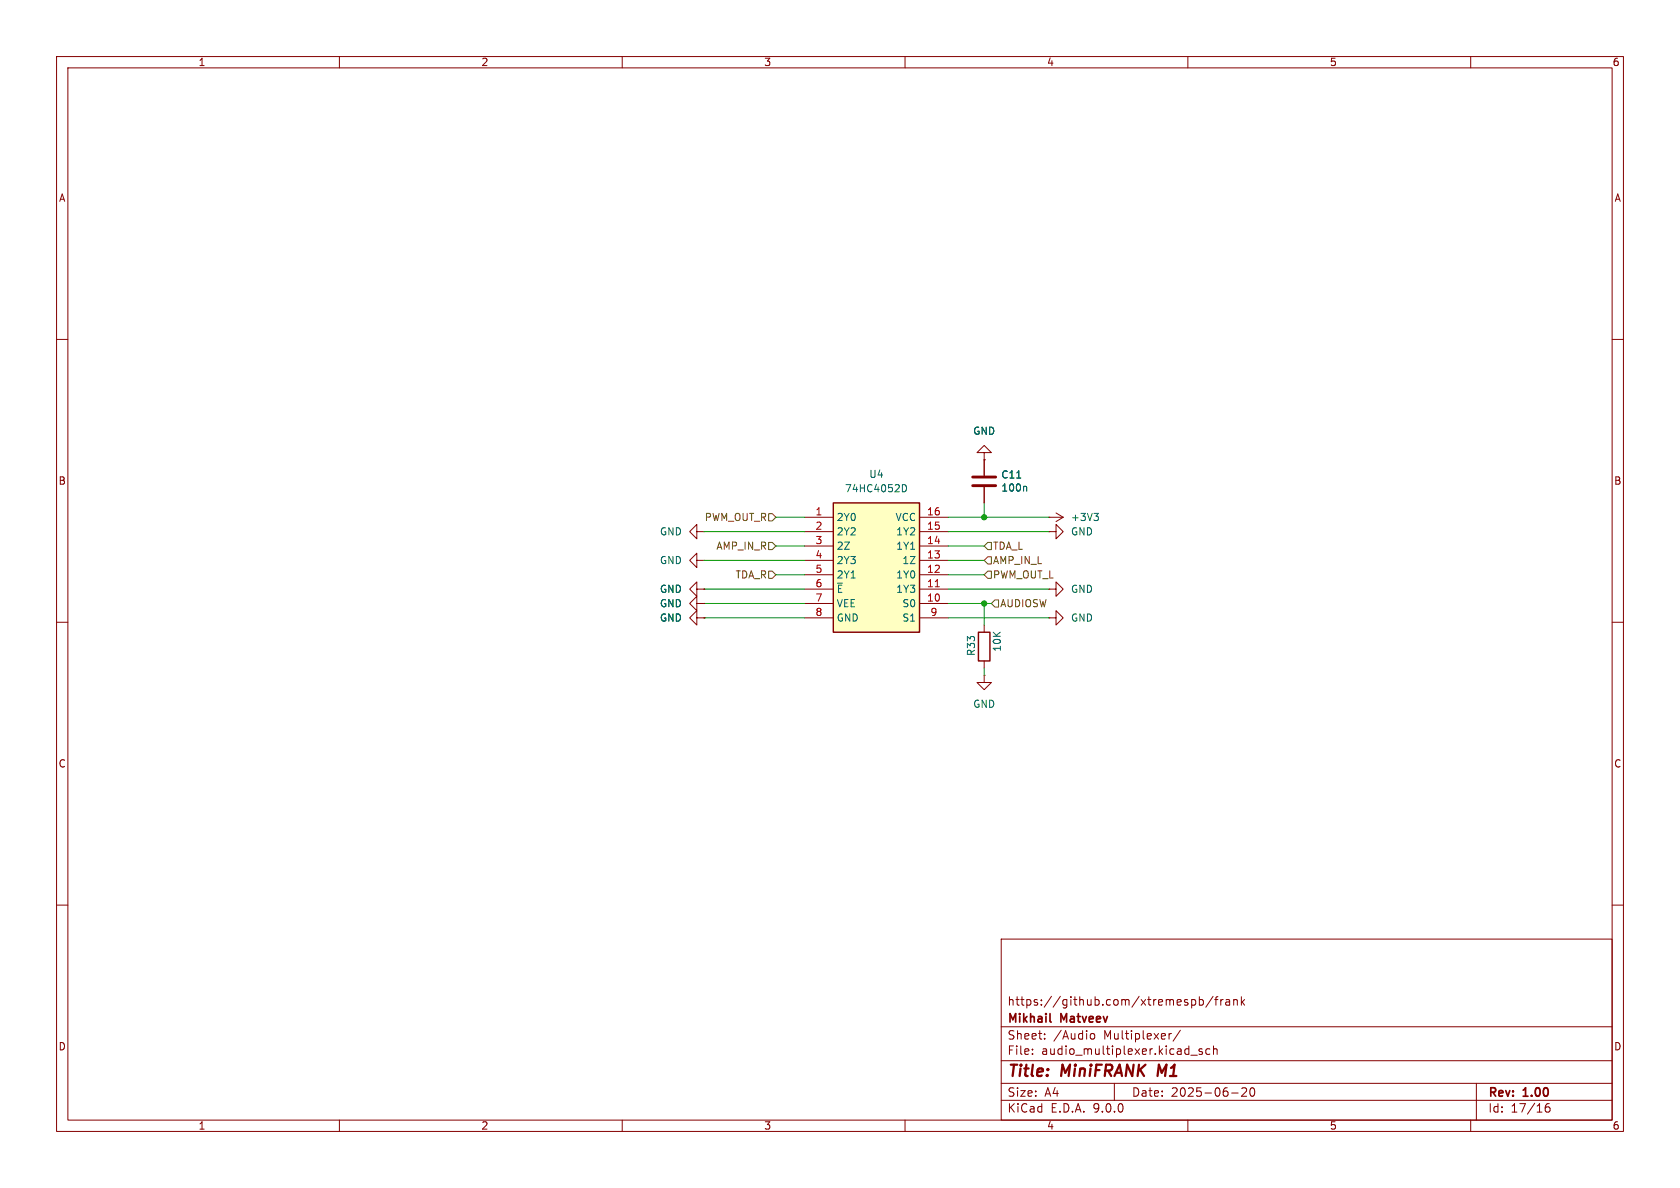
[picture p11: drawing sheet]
<svg xmlns="http://www.w3.org/2000/svg" width="297mm" height="210mm" viewBox="0 0 297 210" stroke-linecap="round" stroke-linejoin="round" font-family="sans-serif">
<g fill="none" stroke="#840000" stroke-width=".18">
<path d="M10 10h277v190h-277zM12 12h273v186h-273zM60 10v2M110 10v2M160 10v2M210 10v2M260 10v2M10 60h2M285 60h2M123.2 94v-1.3l-1.3 1.3 1.3 1.3v-1.3h1.3M124.5 94h.1M185.4 94h1.3v-1.3l1.3 1.3-1.3 1.3v-1.3"/>
<path d="M185.4 94h.1M185.4 91.4h.1M185.4 91.4h2.6M186.7 90.7l1.3 .7M188 91.4l-1.3 .8M10 110h2M123.2 109.2v-1.2l-1.3 1.2 1.3 1.3v-1.3h1.3M123.2 104.1v-1.2l-1.3 1.2 1.3 1.3v-1.3h1.3M123.2 106.7v-1.3l-1.3 1.3 1.3 1.3v-1.3h1.3M124.5 109.2h.1M124.5 104.1h.1M124.5 106.7h.1"/>
<path d="M174 119.4v1.3h1.3l-1.3 1.2-1.3-1.2h1.3M174 119.4h.1M174 110.5v1.3M174 116.8v1.3M185.4 109.2h1.3v-1.2l1.3 1.2-1.3 1.3v-1.3M185.4 109.2h.1M185.4 104.1h1.3v-1.2l1.3 1.2-1.3 1.3v-1.3M185.4 104.1h.1M285 110h2M10 160h2M177 166h108v32h-108zM210.7 176.8l.4-.1 .3 .3v.4l-.2 .2h-.5"/>
<path d="M212 176.8l.5-.1 .2 .3v.4l-.1 .2h-.6M212 176.2v1.5M214.5 176.1l-1.3 2M214.7 176.7h.6M215.3 176.2l-.3 .2v1.3M215.8 176.7v1M216.2 176.7l-.2 .1-.2 .2M216.7 176.8h.6l.1 .9M217.4 177.1h-.5a.29 .29 0 0 0-.2 .3 .29 .29 0 0 0 .2 .3l.5-.1M218.1 176.8l.2-.1 .4 .1v.9M218.1 176.7v1M219.5 176.2v1.5"/>
<path d="M219.6 177.1l.4 .6M220 176.7l-.5 .6M285 160h2M60 198v2M110 198v2M160 198v2M177 194.5h108M177 191.5h108M177 187.5h108M177 181.5h108M182.5 186.3v.1M182.5 185.5v.1"/>
<path d="M184.7 183.6v.1M184.7 182.8v.1M192.7 183l.3-.3 .4 .1 .1 .2v.4l-.1 .2-.4 .1-.3-.3M197 191.5v3M206.7 182.7v1M207.1 182.7l-.3 .1-.1 .2M208.7 182.1l-1.3 2M210 198v2M210.5 186.5h1.2M212.5 185.5l-.3-.1-.2 .2v.2l.5 .2v.3h-.5M213.9 185.5l-.4-.1-.3 .3v.4l.1 .2h.6M214.5 185.5l.2-.1 .4 .1 .1 .9"/>
<path d="M214.5 184.9v1.5M217.7 193.2h1.2M219.5 192.4l.6-.1 .2 .1 .1 .3-.9 1.1h.9M221.1 192.4l.2-.1a.81 .81 0 0 1 .6 .6 .81 .81 0 0 1-.3 .8l-.1 .1a.81 .81 0 0 1-.4-1.4zM260 198v2M261 191.5v6.5M273.9 195.1a.59 .59 0 0 0-.7 .6v.6l.1 .2 .4 .1 .3-.1v-.5l-.1-.3h-.4l-.3 .3"/>
</g>
<path d="M204.9 188.2l-.3 2" fill="none" stroke="#840000" stroke-width=".4"/>
<path d="M185.6 180.5l.2 .2" fill="none" stroke="#840000" stroke-width=".3"/>
<path d="M173 111.8h2v5h-2z" fill="none" stroke="#840000" stroke-width=".25"/>
<path d="M193.4 90.7h.8l-.4 .5M193.9 91.2l.3 .3v.3l-.3 .2" fill="none" stroke="#006464" stroke-width=".18"/>
<path d="M147.3 88.9h15.3v22.9h-15.3z" fill="#ffffc2"/>
<path d="M147.3 88.9h15.3v22.9h-15.3z" fill="none" stroke="#840000" stroke-width=".25"/>
<g fill="none" stroke="#840000" stroke-width=".18">
<path d="M123.2 99.1v-1.3l-1.3 1.3 1.3 1.2v-1.2h1.3M124.5 99.1h.1M142.2 91.4h5.1M142.2 94h5.1M142.2 96.5h5.1M142.2 99.1h5.1M162.6 91.4h5M162.6 94h5M162.6 96.5h5M162.6 99.1h5M174 80h1.3l-1.3-1.3-1.3 1.3h1.3v1.3M174 81.3h.1"/>
<path d="M174 81.3v2.8M174 86.1v2.8M124.5 106.7h.1M124.5 104.1h.1M124.5 109.2h.1M142.2 101.6h5.1M142.2 104.1h5.1M142.2 106.7h5.1M142.2 109.2h5.1M162.6 101.6h5M162.6 104.1h5M162.6 106.7h5"/>
<path d="M162.6 109.2h5"/>
</g>
<path d="M159.5 85.7a.64 .64 0 0 1 .8 .6 .64 .64 0 0 1-.8 .6M179.7 84.5h.8M181.3 86l.2 .1v.7M148.1 103.1h.9" fill="none" stroke="#006464" stroke-width=".18"/>
<path d="M165.3 103.7h.8" fill="none" stroke="#a90000" stroke-width=".18"/>
<path d="M172 84.3h4M172 85.9h4" fill="none" stroke="#840000" stroke-width=".51"/>
<path d="M135.9 90.8h.6l.7 .6-.7 .7h-.6zM135.9 95.9h.6l.7 .6-.7 .7h-.6zM174.6 95.9h.7v1.3h-.7l-.6-.7zM174.6 98.4h.7v1.3h-.7l-.6-.6zM135.9 101h.6l.7 .6-.7 .6h-.6zM174.6 101h.7v1.2h-.7l-.6-.6zM175.3 106.7l.6-.7h.6v1.3h-.6z" fill="none" stroke="#725600" stroke-width=".18"/>
<g fill="none" stroke="#009600" stroke-width=".18">
<path d="M124.5 99.1h17.7M124.5 94h17.7M137.2 91.4h5M137.2 96.5h5M167.6 99.1h6.4M167.6 91.4h17.8M167.6 96.5h6.4M167.6 94h17.8M174 88.9v2.5M124.5 104.1h17.7M124.5 109.2h17.7M124.5 106.7h17.7"/>
<path d="M137.2 101.6h5M167.6 104.1h17.8M167.6 109.2h17.8M167.6 106.7h7.7M167.6 101.6h6.4M174 106.7v3.8M174 118.1v1.3"/>
</g>
<g fill="#009600" stroke="#009600" stroke-width=".18">
<circle cx="174" cy="91.4" r=".46"/>
<circle cx="174" cy="106.7" r=".46"/>
</g>
<g font-size="2.8" fill="#840000">
<text x="178" y="190.9">Title:</text>
<text x="187.7" y="190.9">MiniFRANK</text>
<text x="205.5" y="190.9">M1</text>
</g>
<g font-size="2.1" fill="#840000">
<text x="178" y="178">https://github.com/xtremespb/frank</text>
<text x="178" y="184">Sheet:</text>
<text x="178" y="181.2">Mikhail</text>
<text x="186.2" y="184">/Audio</text>
<text x="187.6" y="181.2">Matveev</text>
<text x="195.2" y="184">Multiplexer/</text>
<text x="178" y="186.7">File:</text>
<text x="184.1" y="186.7">audio_multiplexer.kicad_sch</text>
<text x="178" y="196.9">KiCad</text>
<text x="178" y="194.1">Size:</text>
<text x="184.7" y="194.1">A4</text>
<text x="185.7" y="196.9">E.D.A.</text>
<text x="193.3" y="196.9">9.0.0</text>
<text x="200" y="194.1">Date:</text>
<text x="207" y="194.1">2025-06-20</text>
<text x="263" y="194.3">Rev:</text>
<text x="263" y="196.9">Id:</text>
<text x="267.1" y="196.9">17/16</text>
<text x="269.4" y="194.3">1.00</text>
</g>
<g font-size="1.8" fill="#840000">
<text x="35" y="11.9">1</text>
<text x="85" y="11.9">2</text>
<text x="135" y="11.9">3</text>
<text x="185" y="11.9">4</text>
<text x="235" y="11.9">5</text>
<text x="285" y="11.9">6</text>
<text x="10.3" y="35.9">A</text>
<text x="285.3" y="35.9">A</text>
<text x="10.3" y="85.9">B</text>
<text x="285.3" y="85.9">B</text>
<text x="10.3" y="135.9">C</text>
<text x="285.3" y="135.9">C</text>
<text x="10.3" y="185.9">D</text>
<text x="285.3" y="185.9">D</text>
<text x="35" y="199.9">1</text>
<text x="85" y="199.9">2</text>
<text x="135" y="199.9">3</text>
<text x="185" y="199.9">4</text>
<text x="235" y="199.9">5</text>
<text x="285" y="199.9">6</text>
</g>
<g font-size="1.8" fill="#006464">
<text x="172" y="77.1">GND</text>
<text x="149.3" y="87.2">74HC4052D</text>
<text x="153.6" y="84.7">U4</text>
<text x="176.9" y="87.1">100n</text>
<text x="176.9" y="84.8">C11</text>
<text x="116.6" y="94.8">GND</text>
<text x="147.8" y="92.3">2Y0</text>
<text x="147.8" y="94.8">2Y2</text>
<text x="158.2" y="92.3">VCC</text>
<text x="158.3" y="94.8">1Y2</text>
<text x="189.2" y="94.8">GND</text>
<text x="189.2" y="92.3">+3V3</text>
<text x="116.6" y="99.9">GND</text>
<text x="147.8" y="97.4">2Z</text>
<text x="147.8" y="99.9">2Y3</text>
<text x="158.3" y="97.4">1Y1</text>
<text x="159.4" y="99.9">1Z</text>
<text x="116.6" y="105">GND</text>
<text x="116.6" y="107.5">GND</text>
<text x="147.8" y="102.5">2Y1</text>
<text x="147.8" y="105">~{E}</text>
<text x="147.8" y="107.5">VEE</text>
<text x="158.3" y="102.5">1Y0</text>
<text x="158.3" y="105">1Y3</text>
<text x="159.4" y="107.5">S0</text>
<text x="189.2" y="105">GND</text>
<text x="116.6" y="110.1">GND</text>
<text x="147.8" y="110.1">GND</text>
<text x="159.4" y="110.1">S1</text>
<text x="189.2" y="110.1">GND</text>
<text x="172.6" y="116.1" transform="rotate(-90 172.6 116.1)">R33</text>
<text x="177.1" y="115.3" transform="rotate(-90 177.1 115.3)">10K</text>
<text x="172" y="125.3">GND</text>
</g>
<g font-size="1.8" fill="#725600">
<text x="124.5" y="92.3">PWM_OUT_R</text>
<text x="126.5" y="97.4">AMP_IN_R</text>
<text x="175.5" y="97.4">TDA_L</text>
<text x="175.5" y="99.9">AMP_IN_L</text>
<text x="129.9" y="102.5">TDA_R</text>
<text x="175.5" y="102.5">PWM_OUT_L</text>
<text x="176.7" y="107.5">AUDIOSW</text>
</g>
<g font-size="1.8" fill="#a90000">
<text x="144.1" y="91.2">1</text>
<text x="144.1" y="93.7">2</text>
<text x="163.8" y="91.2">16</text>
<text x="163.8" y="93.7">15</text>
<text x="144.1" y="96.3">3</text>
<text x="144.1" y="98.8">4</text>
<text x="144.1" y="101.3">5</text>
<text x="163.8" y="96.3">14</text>
<text x="163.8" y="98.8">13</text>
<text x="163.8" y="101.3">12</text>
<text x="144.1" y="103.9">6</text>
<text x="144.1" y="106.4">7</text>
<text x="163.8" y="103.9">11</text>
<text x="163.8" y="106.4">10</text>
<text x="144.1" y="109">8</text>
<text x="164.4" y="109">9</text>
</g>
</svg>
